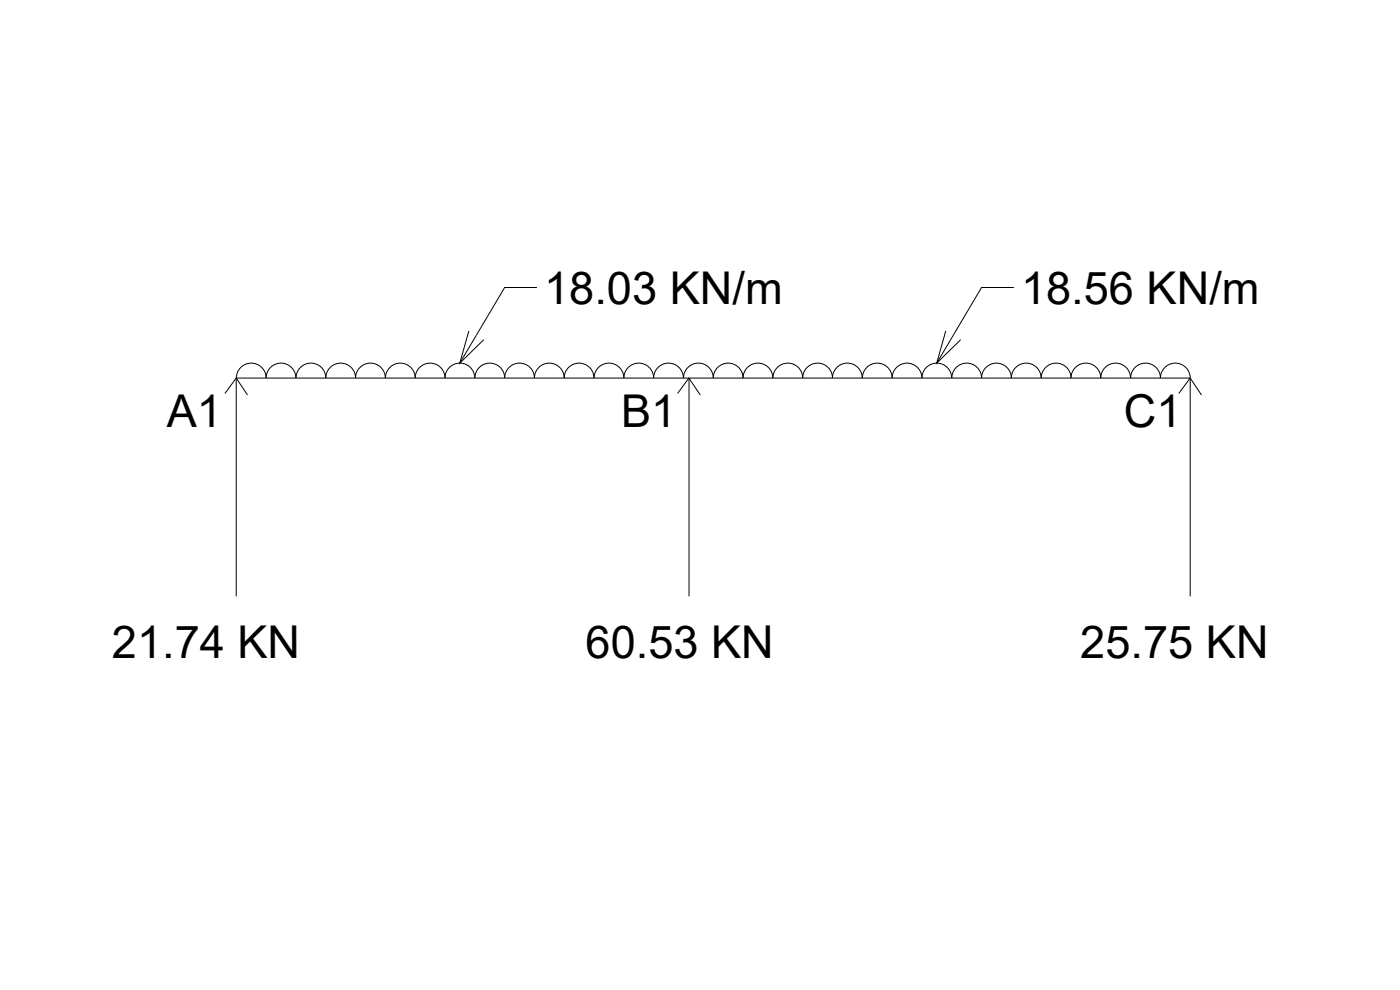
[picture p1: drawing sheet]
<svg xmlns="http://www.w3.org/2000/svg" width="420mm" height="297mm" viewBox="0 0 420 297" stroke-linecap="round" stroke-linejoin="round" font-family="sans-serif">
<!-- layer: 0 -->
<g fill="none" stroke="#000" stroke-width=".3">
<path d="M140.7 99.3l-2.7 9.7 7.2-7.1M161.1 86.3h-9.6l-13.5 22.7M283.8 99.3l-2.7 9.7 7.2-7.1M304.3 86.3h-9.7l-13.5 22.7M67.5 118.1l3.4-4.7 3.4 5.1M70.9 113.4h286.3M70.9 113.4v65.5M70.9 113.4a4.5 4.5 0 0 1 4.5-4.4 4.5 4.5 0 0 1 4.5 4.4 4.5 4.5 0 0 1 4.4-4.4 4.5 4.5 0 0 1 4.5 4.4 4.5 4.5 0 0 1 4.5-4.4 4.5 4.5 0 0 1 4.5 4.4 4.5 4.5 0 0 1 4.4-4.4 4.5 4.5 0 0 1 4.5 4.4 4.5 4.5 0 0 1 4.5-4.4 4.5 4.5 0 0 1 4.4 4.4M115.7 113.4a4.5 4.5 0 0 1 4.4-4.4 4.5 4.5 0 0 1 4.5 4.4 4.5 4.5 0 0 1 4.5-4.4 4.5 4.5 0 0 1 4.4 4.4 4.5 4.5 0 0 1 4.5-4.4 4.5 4.5 0 0 1 4.5 4.4M142.5 113.4a4.5 4.5 0 0 1 4.5-4.4 4.5 4.5 0 0 1 4.5 4.4 4.5 4.5 0 0 1 4.4-4.4 4.5 4.5 0 0 1 4.5 4.4 4.5 4.5 0 0 1 4.5-4.4 4.5 4.5 0 0 1 4.4 4.4 4.5 4.5 0 0 1 4.5-4.4 4.5 4.5 0 0 1 4.5 4.4 4.5 4.5 0 0 1 4.4-4.4 4.5 4.5 0 0 1 4.5 4.4 4.5 4.5 0 0 1 4.5-4.4 4.5 4.5 0 0 1 4.5 4.4 4.5 4.5 0 0 1 4.4-4.4 4.5 4.5 0 0 1 4.5 4.4 4.5 4.5 0 0 1 4.5-4.4 4.5 4.5 0 0 1 4.5 4.4 4.5 4.5 0 0 1 4.4-4.4 4.5 4.5 0 0 1 4.5 4.4 4.5 4.5 0 0 1 4.5-4.4 4.5 4.5 0 0 1 4.4 4.4M203.4 118.1l3.3-4.7 3.5 5.1M206.8 113.4v65.5"/>
<path d="M232 113.4a4.5 4.5 0 0 1 4.4-4.4 4.5 4.5 0 0 1 4.5 4.4 4.5 4.5 0 0 1 4.5-4.4 4.5 4.5 0 0 1 4.4 4.4 4.5 4.5 0 0 1 4.5-4.4 4.5 4.5 0 0 1 4.5 4.4M258.8 113.4a4.5 4.5 0 0 1 4.5-4.4 4.5 4.5 0 0 1 4.4 4.4 4.5 4.5 0 0 1 4.5-4.4 4.5 4.5 0 0 1 4.5 4.4 4.5 4.5 0 0 1 4.4-4.4 4.5 4.5 0 0 1 4.5 4.4 4.5 4.5 0 0 1 4.5-4.4 4.5 4.5 0 0 1 4.5 4.4 4.5 4.5 0 0 1 4.4-4.4 4.5 4.5 0 0 1 4.5 4.4 4.5 4.5 0 0 1 4.5-4.4 4.5 4.5 0 0 1 4.4 4.4M312.5 113.4a4.5 4.5 0 0 1 4.5-4.4 4.5 4.5 0 0 1 4.4 4.4 4.5 4.5 0 0 1 4.5-4.4 4.5 4.5 0 0 1 4.5 4.4 4.5 4.5 0 0 1 4.4-4.4 4.5 4.5 0 0 1 4.5 4.4M339.3 113.4a4.5 4.5 0 0 1 4.5-4.4 4.5 4.5 0 0 1 4.5 4.4 4.5 4.5 0 0 1 4.4-4.4 4.5 4.5 0 0 1 4.5 4.4M353.8 118.1l3.4-4.7 3.4 5.1M357.2 113.4v65.5"/>
</g>
<g font-size="13.6">
<text x="163.3" y="91.2">18.03 KN/m</text>
<text x="306.4" y="91.2">18.56 KN/m</text>
<text x="50" y="128.3">A1</text>
<text x="186.4" y="128.3">B1</text>
<text x="337.3" y="128.3">C1</text>
<text x="33.6" y="197.4">21.74 KN</text>
<text x="175.8" y="197.4">60.53 KN</text>
<text x="324.2" y="197.4">25.75 KN</text>
</g>
</svg>
